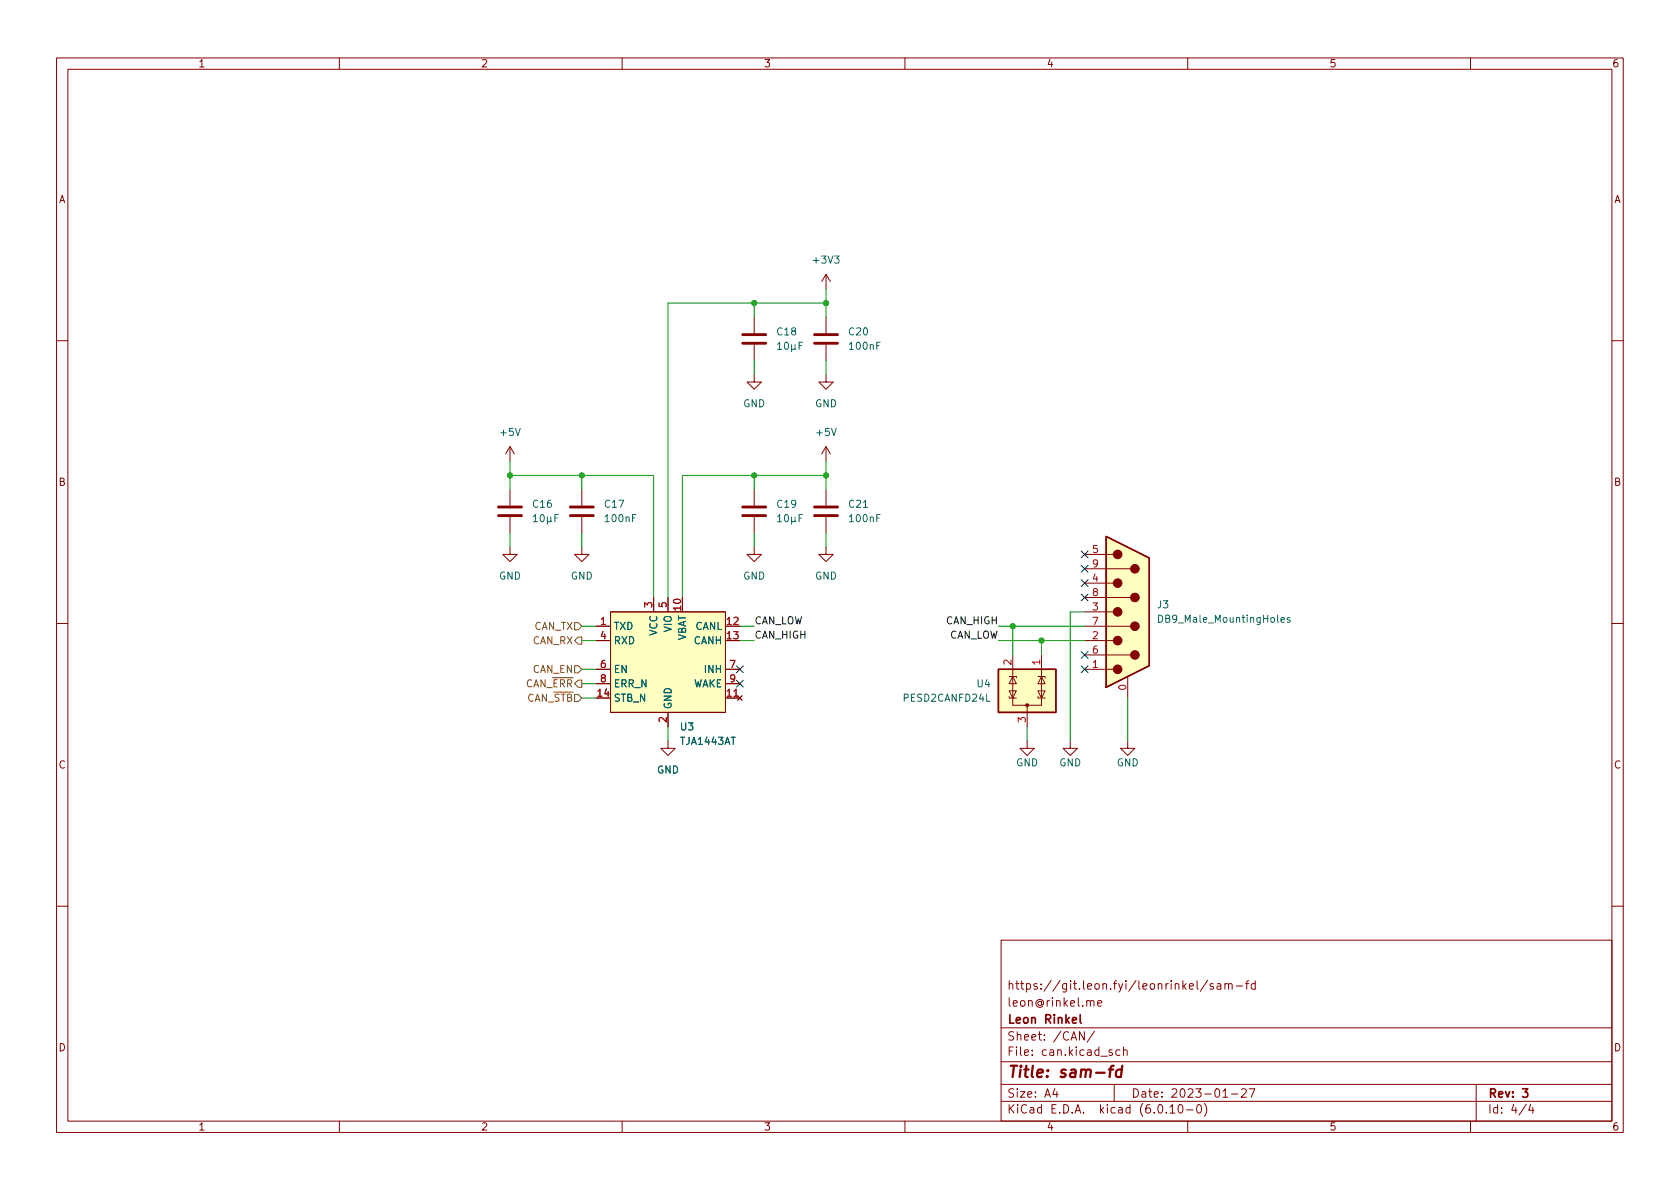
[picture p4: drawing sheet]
(kicad_sch (version 20211123) (generator eeschema)

 (paper "A4")

 (title_block
  (title "sam-fd")
  (date "2023-01-27")
  (rev "3")
  (company "Leon Rinkel")
  (comment 1 "leon@rinkel.me")
  (comment 2 "https://git.leon.fyi/leonrinkel/sam-fd"))

 (lib_symbols
  (symbol "Connector:DB9_Male_MountingHoles" (pin_names (offset 1.016) hide) (in_bom yes) (on_board yes)
   (property "Reference" "J" (id 0) (at 0 16.51 0) (effects (font (size 1.27 1.27))))
   (property "Value" "DB9_Male_MountingHoles" (id 1) (at 0 14.605 0) (effects (font (size 1.27 1.27))))
   (property "Footprint" "" (id 2) (at 0 0 0) (effects (font (size 1.27 1.27)) hide))
   (property "Datasheet" " ~" (id 3) (at 0 0 0) (effects (font (size 1.27 1.27)) hide))
   (symbol "DB9_Male_MountingHoles_0_1"
    (circle (center -1.778 -10.16) (radius 0.762) (stroke (width 0) (type default) (color 0 0 0 0)) (fill (type outline)))
    (circle (center -1.778 -5.08) (radius 0.762) (stroke (width 0) (type default) (color 0 0 0 0)) (fill (type outline)))
    (circle (center -1.778 0) (radius 0.762) (stroke (width 0) (type default) (color 0 0 0 0)) (fill (type outline)))
    (circle (center -1.778 5.08) (radius 0.762) (stroke (width 0) (type default) (color 0 0 0 0)) (fill (type outline)))
    (circle (center -1.778 10.16) (radius 0.762) (stroke (width 0) (type default) (color 0 0 0 0)) (fill (type outline)))
    (polyline (pts (xy -3.81 -10.16) (xy -2.54 -10.16)) (stroke (width 0) (type default) (color 0 0 0 0)) (fill (type none)))
    (polyline (pts (xy -3.81 -7.62) (xy 0.508 -7.62)) (stroke (width 0) (type default) (color 0 0 0 0)) (fill (type none)))
    (polyline (pts (xy -3.81 -5.08) (xy -2.54 -5.08)) (stroke (width 0) (type default) (color 0 0 0 0)) (fill (type none)))
    (polyline (pts (xy -3.81 -2.54) (xy 0.508 -2.54)) (stroke (width 0) (type default) (color 0 0 0 0)) (fill (type none)))
    (polyline (pts (xy -3.81 0) (xy -2.54 0)) (stroke (width 0) (type default) (color 0 0 0 0)) (fill (type none)))
    (polyline (pts (xy -3.81 2.54) (xy 0.508 2.54)) (stroke (width 0) (type default) (color 0 0 0 0)) (fill (type none)))
    (polyline (pts (xy -3.81 5.08) (xy -2.54 5.08)) (stroke (width 0) (type default) (color 0 0 0 0)) (fill (type none)))
    (polyline (pts (xy -3.81 7.62) (xy 0.508 7.62)) (stroke (width 0) (type default) (color 0 0 0 0)) (fill (type none)))
    (polyline (pts (xy -3.81 10.16) (xy -2.54 10.16)) (stroke (width 0) (type default) (color 0 0 0 0)) (fill (type none)))
    (polyline (pts (xy -3.81 -13.335) (xy -3.81 13.335) (xy 3.81 9.525) (xy 3.81 -9.525) (xy -3.81 -13.335)) (stroke (width 0.254) (type default) (color 0 0 0 0)) (fill (type background)))
    (circle (center 1.27 -7.62) (radius 0.762) (stroke (width 0) (type default) (color 0 0 0 0)) (fill (type outline)))
    (circle (center 1.27 -2.54) (radius 0.762) (stroke (width 0) (type default) (color 0 0 0 0)) (fill (type outline)))
    (circle (center 1.27 2.54) (radius 0.762) (stroke (width 0) (type default) (color 0 0 0 0)) (fill (type outline)))
    (circle (center 1.27 7.62) (radius 0.762) (stroke (width 0) (type default) (color 0 0 0 0)) (fill (type outline))))
   (symbol "DB9_Male_MountingHoles_1_1"
    (pin passive line (at 0 -15.24 90) (length 3.81) (name "PAD" (effects (font (size 1.27 1.27)))) (number "0" (effects (font (size 1.27 1.27)))))
    (pin passive line (at -7.62 -10.16 0) (length 3.81) (name "1" (effects (font (size 1.27 1.27)))) (number "1" (effects (font (size 1.27 1.27)))))
    (pin passive line (at -7.62 -5.08 0) (length 3.81) (name "2" (effects (font (size 1.27 1.27)))) (number "2" (effects (font (size 1.27 1.27)))))
    (pin passive line (at -7.62 0 0) (length 3.81) (name "3" (effects (font (size 1.27 1.27)))) (number "3" (effects (font (size 1.27 1.27)))))
    (pin passive line (at -7.62 5.08 0) (length 3.81) (name "4" (effects (font (size 1.27 1.27)))) (number "4" (effects (font (size 1.27 1.27)))))
    (pin passive line (at -7.62 10.16 0) (length 3.81) (name "5" (effects (font (size 1.27 1.27)))) (number "5" (effects (font (size 1.27 1.27)))))
    (pin passive line (at -7.62 -7.62 0) (length 3.81) (name "6" (effects (font (size 1.27 1.27)))) (number "6" (effects (font (size 1.27 1.27)))))
    (pin passive line (at -7.62 -2.54 0) (length 3.81) (name "7" (effects (font (size 1.27 1.27)))) (number "7" (effects (font (size 1.27 1.27)))))
    (pin passive line (at -7.62 2.54 0) (length 3.81) (name "8" (effects (font (size 1.27 1.27)))) (number "8" (effects (font (size 1.27 1.27)))))
    (pin passive line (at -7.62 7.62 0) (length 3.81) (name "9" (effects (font (size 1.27 1.27)))) (number "9" (effects (font (size 1.27 1.27)))))))
  (symbol "Device:C" (pin_numbers hide) (pin_names (offset 0.254)) (in_bom yes) (on_board yes)
   (property "Reference" "C" (id 0) (at 0.635 2.54 0) (effects (font (size 1.27 1.27)) (justify left)))
   (property "Value" "C" (id 1) (at 0.635 -2.54 0) (effects (font (size 1.27 1.27)) (justify left)))
   (property "Footprint" "" (id 2) (at 0.9652 -3.81 0) (effects (font (size 1.27 1.27)) hide))
   (property "Datasheet" "~" (id 3) (at 0 0 0) (effects (font (size 1.27 1.27)) hide))
   (symbol "C_0_1"
    (polyline (pts (xy -2.032 -0.762) (xy 2.032 -0.762)) (stroke (width 0.508) (type default) (color 0 0 0 0)) (fill (type none)))
    (polyline (pts (xy -2.032 0.762) (xy 2.032 0.762)) (stroke (width 0.508) (type default) (color 0 0 0 0)) (fill (type none))))
   (symbol "C_1_1"
    (pin passive line (at 0 3.81 270) (length 2.794) (name "~" (effects (font (size 1.27 1.27)))) (number "1" (effects (font (size 1.27 1.27)))))
    (pin passive line (at 0 -3.81 90) (length 2.794) (name "~" (effects (font (size 1.27 1.27)))) (number "2" (effects (font (size 1.27 1.27)))))))
  (symbol "power:+3V3" (power) (pin_names (offset 0)) (in_bom yes) (on_board yes)
   (property "Reference" "#PWR" (id 0) (at 0 -3.81 0) (effects (font (size 1.27 1.27)) hide))
   (property "Value" "+3V3" (id 1) (at 0 3.556 0) (effects (font (size 1.27 1.27))))
   (property "Footprint" "" (id 2) (at 0 0 0) (effects (font (size 1.27 1.27)) hide))
   (property "Datasheet" "" (id 3) (at 0 0 0) (effects (font (size 1.27 1.27)) hide))
   (symbol "+3V3_0_1"
    (polyline (pts (xy -0.762 1.27) (xy 0 2.54)) (stroke (width 0) (type default) (color 0 0 0 0)) (fill (type none)))
    (polyline (pts (xy 0 0) (xy 0 2.54)) (stroke (width 0) (type default) (color 0 0 0 0)) (fill (type none)))
    (polyline (pts (xy 0 2.54) (xy 0.762 1.27)) (stroke (width 0) (type default) (color 0 0 0 0)) (fill (type none))))
   (symbol "+3V3_1_1"
    (pin power_in line (at 0 0 90) (length 0) hide (name "+3V3" (effects (font (size 1.27 1.27)))) (number "1" (effects (font (size 1.27 1.27)))))))
  (symbol "power:+5V" (power) (pin_names (offset 0)) (in_bom yes) (on_board yes)
   (property "Reference" "#PWR" (id 0) (at 0 -3.81 0) (effects (font (size 1.27 1.27)) hide))
   (property "Value" "+5V" (id 1) (at 0 3.556 0) (effects (font (size 1.27 1.27))))
   (property "Footprint" "" (id 2) (at 0 0 0) (effects (font (size 1.27 1.27)) hide))
   (property "Datasheet" "" (id 3) (at 0 0 0) (effects (font (size 1.27 1.27)) hide))
   (symbol "+5V_0_1"
    (polyline (pts (xy -0.762 1.27) (xy 0 2.54)) (stroke (width 0) (type default) (color 0 0 0 0)) (fill (type none)))
    (polyline (pts (xy 0 0) (xy 0 2.54)) (stroke (width 0) (type default) (color 0 0 0 0)) (fill (type none)))
    (polyline (pts (xy 0 2.54) (xy 0.762 1.27)) (stroke (width 0) (type default) (color 0 0 0 0)) (fill (type none))))
   (symbol "+5V_1_1"
    (pin power_in line (at 0 0 90) (length 0) hide (name "+5V" (effects (font (size 1.27 1.27)))) (number "1" (effects (font (size 1.27 1.27)))))))
  (symbol "power:GND" (power) (pin_names (offset 0)) (in_bom yes) (on_board yes)
   (property "Reference" "#PWR" (id 0) (at 0 -6.35 0) (effects (font (size 1.27 1.27)) hide))
   (property "Value" "GND" (id 1) (at 0 -3.81 0) (effects (font (size 1.27 1.27))))
   (property "Footprint" "" (id 2) (at 0 0 0) (effects (font (size 1.27 1.27)) hide))
   (property "Datasheet" "" (id 3) (at 0 0 0) (effects (font (size 1.27 1.27)) hide))
   (symbol "GND_0_1"
    (polyline (pts (xy 0 0) (xy 0 -1.27) (xy 1.27 -1.27) (xy 0 -2.54) (xy -1.27 -1.27) (xy 0 -1.27)) (stroke (width 0) (type default) (color 0 0 0 0)) (fill (type none))))
   (symbol "GND_1_1"
    (pin power_in line (at 0 0 270) (length 0) hide (name "GND" (effects (font (size 1.27 1.27)))) (number "1" (effects (font (size 1.27 1.27)))))))
  (symbol "sam-fd:PESD2CANFD24L" (in_bom yes) (on_board yes)
   (property "Reference" "U" (id 0) (at -6.35 5.08 0) (effects (font (size 1.27 1.27))))
   (property "Value" "PESD2CANFD24L" (id 1) (at 11.43 5.08 0) (effects (font (size 1.27 1.27))))
   (property "Footprint" "Package_TO_SOT_SMD:SOT-23-3" (id 2) (at 0 -11.43 0) (effects (font (size 1.27 1.27)) hide))
   (property "Datasheet" "./datasheets/PESD2CANFD24L-T.pdf" (id 3) (at 0 -8.89 0) (effects (font (size 1.27 1.27)) hide))
   (symbol "PESD2CANFD24L_0_0"
    (pin passive line (at 0 -6.35 90) (length 2.54) (name "" (effects (font (size 1.27 1.27)))) (number "3" (effects (font (size 1.27 1.27))))))
   (symbol "PESD2CANFD24L_0_1"
    (rectangle (start -5.08 3.81) (end 5.08 -3.81) (stroke (width 0.254) (type default) (color 0 0 0 0)) (fill (type background)))
    (circle (center 0 -2.54) (radius 0.254) (stroke (width 0) (type default) (color 0 0 0 0)) (fill (type outline)))
    (polyline (pts (xy -2.54 -2.54) (xy -2.54 -1.27)) (stroke (width 0) (type default) (color 0 0 0 0)) (fill (type none)))
    (polyline (pts (xy -2.54 -2.54) (xy 2.54 -2.54)) (stroke (width 0) (type default) (color 0 0 0 0)) (fill (type none)))
    (polyline (pts (xy -2.54 2.54) (xy -2.54 -1.27)) (stroke (width 0) (type default) (color 0 0 0 0)) (fill (type none)))
    (polyline (pts (xy -2.54 3.81) (xy -2.54 2.54)) (stroke (width 0) (type default) (color 0 0 0 0)) (fill (type none)))
    (polyline (pts (xy 0 -2.54) (xy 0 -3.81)) (stroke (width 0) (type default) (color 0 0 0 0)) (fill (type none)))
    (polyline (pts (xy 2.54 -2.54) (xy 2.54 -1.27)) (stroke (width 0) (type default) (color 0 0 0 0)) (fill (type none)))
    (polyline (pts (xy 2.54 2.54) (xy 2.54 -1.27)) (stroke (width 0) (type default) (color 0 0 0 0)) (fill (type none)))
    (polyline (pts (xy 2.54 3.81) (xy 2.54 2.54)) (stroke (width 0) (type default) (color 0 0 0 0)) (fill (type none)))
    (polyline (pts (xy -3.175 -1.016) (xy -3.175 -1.27) (xy -1.905 -1.27)) (stroke (width 0) (type default) (color 0 0 0 0)) (fill (type none)))
    (polyline (pts (xy -3.175 2.54) (xy -1.905 2.54) (xy -1.905 2.286)) (stroke (width 0) (type default) (color 0 0 0 0)) (fill (type none)))
    (polyline (pts (xy 1.905 -1.016) (xy 1.905 -1.27) (xy 3.175 -1.27)) (stroke (width 0) (type default) (color 0 0 0 0)) (fill (type none)))
    (polyline (pts (xy 1.905 2.54) (xy 3.175 2.54) (xy 3.175 2.286)) (stroke (width 0) (type default) (color 0 0 0 0)) (fill (type none)))
    (polyline (pts (xy -2.54 -1.27) (xy -3.175 0) (xy -1.905 0) (xy -2.54 -1.27)) (stroke (width 0) (type default) (color 0 0 0 0)) (fill (type none)))
    (polyline (pts (xy -2.54 2.54) (xy -1.905 1.27) (xy -3.175 1.27) (xy -2.54 2.54)) (stroke (width 0) (type default) (color 0 0 0 0)) (fill (type none)))
    (polyline (pts (xy 2.54 -1.27) (xy 1.905 0) (xy 3.175 0) (xy 2.54 -1.27)) (stroke (width 0) (type default) (color 0 0 0 0)) (fill (type none)))
    (polyline (pts (xy 2.54 2.54) (xy 3.175 1.27) (xy 1.905 1.27) (xy 2.54 2.54)) (stroke (width 0) (type default) (color 0 0 0 0)) (fill (type none))))
   (symbol "PESD2CANFD24L_1_1"
    (pin passive line (at 2.54 6.35 270) (length 2.54) (name "" (effects (font (size 1.27 1.27)))) (number "1" (effects (font (size 1.27 1.27)))))
    (pin passive line (at -2.54 6.35 270) (length 2.54) (name "" (effects (font (size 1.27 1.27)))) (number "2" (effects (font (size 1.27 1.27)))))))
  (symbol "sam-fd:TJA1443AT" (in_bom yes) (on_board yes)
   (property "Reference" "U" (id 0) (at -8.89 10.16 0) (effects (font (size 1.27 1.27))))
   (property "Value" "TJA1443AT" (id 1) (at 8.89 10.16 0) (effects (font (size 1.27 1.27))))
   (property "Footprint" "Package_SO:SO-14_3.9x8.65mm_P1.27mm" (id 2) (at 0 -16.51 0) (effects (font (size 1.27 1.27)) hide))
   (property "Datasheet" "./datasheets/TJA1443.pdf" (id 3) (at 0 -13.97 0) (effects (font (size 1.27 1.27)) hide))
   (symbol "TJA1443AT_0_0"
    (pin input line (at -12.7 6.35 0) (length 2.54) (name "TXD" (effects (font (size 1.27 1.27)))) (number "1" (effects (font (size 1.27 1.27)))))
    (pin power_in line (at 2.54 11.43 270) (length 2.54) (name "VBAT" (effects (font (size 1.27 1.27)))) (number "10" (effects (font (size 1.27 1.27)))))
    (pin no_connect line (at 12.7 -6.35 180) (length 2.54) (name "" (effects (font (size 1.27 1.27)))) (number "11" (effects (font (size 1.27 1.27)))))
    (pin bidirectional line (at 12.7 6.35 180) (length 2.54) (name "CANL" (effects (font (size 1.27 1.27)))) (number "12" (effects (font (size 1.27 1.27)))))
    (pin bidirectional line (at 12.7 3.81 180) (length 2.54) (name "CANH" (effects (font (size 1.27 1.27)))) (number "13" (effects (font (size 1.27 1.27)))))
    (pin input line (at -12.7 -6.35 0) (length 2.54) (name "STB_N" (effects (font (size 1.27 1.27)))) (number "14" (effects (font (size 1.27 1.27)))))
    (pin power_in line (at 0 -11.43 90) (length 2.54) (name "GND" (effects (font (size 1.27 1.27)))) (number "2" (effects (font (size 1.27 1.27)))))
    (pin power_in line (at -2.54 11.43 270) (length 2.54) (name "VCC" (effects (font (size 1.27 1.27)))) (number "3" (effects (font (size 1.27 1.27)))))
    (pin output line (at -12.7 3.81 0) (length 2.54) (name "RXD" (effects (font (size 1.27 1.27)))) (number "4" (effects (font (size 1.27 1.27)))))
    (pin power_in line (at 0 11.43 270) (length 2.54) (name "VIO" (effects (font (size 1.27 1.27)))) (number "5" (effects (font (size 1.27 1.27)))))
    (pin input line (at -12.7 -1.27 0) (length 2.54) (name "EN" (effects (font (size 1.27 1.27)))) (number "6" (effects (font (size 1.27 1.27)))))
    (pin output line (at 12.7 -1.27 180) (length 2.54) (name "INH" (effects (font (size 1.27 1.27)))) (number "7" (effects (font (size 1.27 1.27)))))
    (pin output line (at -12.7 -3.81 0) (length 2.54) (name "ERR_N" (effects (font (size 1.27 1.27)))) (number "8" (effects (font (size 1.27 1.27)))))
    (pin input line (at 12.7 -3.81 180) (length 2.54) (name "WAKE" (effects (font (size 1.27 1.27)))) (number "9" (effects (font (size 1.27 1.27))))))
   (symbol "TJA1443AT_0_1"
    (rectangle (start -10.16 8.89) (end 10.16 -8.89) (stroke (width 0) (type default) (color 0 0 0 0)) (fill (type background))))))

 (junction (at 133.35 83.82) (diameter 0) (color 0 0 0 0))
 (junction (at 179.07 110.49) (diameter 0) (color 0 0 0 0))
 (junction (at 184.15 113.03) (diameter 0) (color 0 0 0 0))
 (junction (at 146.05 53.34) (diameter 0) (color 0 0 0 0))
 (junction (at 146.05 83.82) (diameter 0) (color 0 0 0 0))
 (junction (at 102.87 83.82) (diameter 0) (color 0 0 0 0))
 (junction (at 133.35 53.34) (diameter 0) (color 0 0 0 0))
 (junction (at 90.17 83.82) (diameter 0) (color 0 0 0 0))

 (no_connect (at 130.81 118.11))
 (no_connect (at 130.81 120.65))
 (no_connect (at 191.77 102.87))
 (no_connect (at 191.77 115.57))
 (no_connect (at 191.77 105.41))
 (no_connect (at 191.77 97.79))
 (no_connect (at 191.77 100.33))
 (no_connect (at 191.77 118.11))

 (wire (pts (xy 102.87 83.82) (xy 102.87 86.36)) (stroke (width 0) (type default) (color 0 0 0 0)))
 (wire (pts (xy 102.87 118.11) (xy 105.41 118.11)) (stroke (width 0) (type default) (color 0 0 0 0)))
 (wire (pts (xy 90.17 83.82) (xy 102.87 83.82)) (stroke (width 0) (type default) (color 0 0 0 0)))
 (wire (pts (xy 133.35 93.98) (xy 133.35 96.52)) (stroke (width 0) (type default) (color 0 0 0 0)))
 (wire (pts (xy 90.17 81.28) (xy 90.17 83.82)) (stroke (width 0) (type default) (color 0 0 0 0)))
 (wire (pts (xy 102.87 93.98) (xy 102.87 96.52)) (stroke (width 0) (type default) (color 0 0 0 0)))
 (wire (pts (xy 118.11 53.34) (xy 118.11 105.41)) (stroke (width 0) (type default) (color 0 0 0 0)))
 (wire (pts (xy 120.65 83.82) (xy 120.65 105.41)) (stroke (width 0) (type default) (color 0 0 0 0)))
 (wire (pts (xy 146.05 93.98) (xy 146.05 96.52)) (stroke (width 0) (type default) (color 0 0 0 0)))
 (wire (pts (xy 102.87 110.49) (xy 105.41 110.49)) (stroke (width 0) (type default) (color 0 0 0 0)))
 (wire (pts (xy 179.07 110.49) (xy 191.77 110.49)) (stroke (width 0) (type default) (color 0 0 0 0)))
 (wire (pts (xy 191.77 107.95) (xy 189.23 107.95)) (stroke (width 0) (type default) (color 0 0 0 0)))
 (wire (pts (xy 133.35 53.34) (xy 133.35 55.88)) (stroke (width 0) (type default) (color 0 0 0 0)))
 (wire (pts (xy 179.07 115.57) (xy 179.07 110.49)) (stroke (width 0) (type default) (color 0 0 0 0)))
 (wire (pts (xy 176.53 110.49) (xy 179.07 110.49)) (stroke (width 0) (type default) (color 0 0 0 0)))
 (wire (pts (xy 130.81 113.03) (xy 133.35 113.03)) (stroke (width 0) (type default) (color 0 0 0 0)))
 (wire (pts (xy 115.57 83.82) (xy 115.57 105.41)) (stroke (width 0) (type default) (color 0 0 0 0)))
 (wire (pts (xy 146.05 50.8) (xy 146.05 53.34)) (stroke (width 0) (type default) (color 0 0 0 0)))
 (wire (pts (xy 118.11 53.34) (xy 133.35 53.34)) (stroke (width 0) (type default) (color 0 0 0 0)))
 (wire (pts (xy 146.05 53.34) (xy 133.35 53.34)) (stroke (width 0) (type default) (color 0 0 0 0)))
 (wire (pts (xy 184.15 113.03) (xy 184.15 115.57)) (stroke (width 0) (type default) (color 0 0 0 0)))
 (wire (pts (xy 146.05 63.5) (xy 146.05 66.04)) (stroke (width 0) (type default) (color 0 0 0 0)))
 (wire (pts (xy 146.05 55.88) (xy 146.05 53.34)) (stroke (width 0) (type default) (color 0 0 0 0)))
 (wire (pts (xy 130.81 110.49) (xy 133.35 110.49)) (stroke (width 0) (type default) (color 0 0 0 0)))
 (wire (pts (xy 146.05 81.28) (xy 146.05 83.82)) (stroke (width 0) (type default) (color 0 0 0 0)))
 (wire (pts (xy 90.17 93.98) (xy 90.17 96.52)) (stroke (width 0) (type default) (color 0 0 0 0)))
 (wire (pts (xy 133.35 83.82) (xy 120.65 83.82)) (stroke (width 0) (type default) (color 0 0 0 0)))
 (wire (pts (xy 133.35 63.5) (xy 133.35 66.04)) (stroke (width 0) (type default) (color 0 0 0 0)))
 (wire (pts (xy 181.61 128.27) (xy 181.61 130.81)) (stroke (width 0) (type default) (color 0 0 0 0)))
 (wire (pts (xy 102.87 83.82) (xy 115.57 83.82)) (stroke (width 0) (type default) (color 0 0 0 0)))
 (wire (pts (xy 199.39 123.19) (xy 199.39 130.81)) (stroke (width 0) (type default) (color 0 0 0 0)))
 (wire (pts (xy 184.15 113.03) (xy 191.77 113.03)) (stroke (width 0) (type default) (color 0 0 0 0)))
 (wire (pts (xy 102.87 113.03) (xy 105.41 113.03)) (stroke (width 0) (type default) (color 0 0 0 0)))
 (wire (pts (xy 189.23 107.95) (xy 189.23 130.81)) (stroke (width 0) (type default) (color 0 0 0 0)))
 (wire (pts (xy 118.11 128.27) (xy 118.11 130.81)) (stroke (width 0) (type default) (color 0 0 0 0)))
 (wire (pts (xy 176.53 113.03) (xy 184.15 113.03)) (stroke (width 0) (type default) (color 0 0 0 0)))
 (wire (pts (xy 90.17 83.82) (xy 90.17 86.36)) (stroke (width 0) (type default) (color 0 0 0 0)))
 (wire (pts (xy 133.35 83.82) (xy 133.35 86.36)) (stroke (width 0) (type default) (color 0 0 0 0)))
 (wire (pts (xy 102.87 123.19) (xy 105.41 123.19)) (stroke (width 0) (type default) (color 0 0 0 0)))
 (wire (pts (xy 102.87 120.65) (xy 105.41 120.65)) (stroke (width 0) (type default) (color 0 0 0 0)))
 (wire (pts (xy 146.05 86.36) (xy 146.05 83.82)) (stroke (width 0) (type default) (color 0 0 0 0)))
 (wire (pts (xy 146.05 83.82) (xy 133.35 83.82)) (stroke (width 0) (type default) (color 0 0 0 0)))

 (label "CAN_LOW" (at 176.53 113.03 180) (effects (font (size 1.27 1.27)) (justify right bottom)))
 (label "CAN_HIGH" (at 176.53 110.49 180) (effects (font (size 1.27 1.27)) (justify right bottom)))
 (label "CAN_LOW" (at 133.35 110.49 0) (effects (font (size 1.27 1.27)) (justify left bottom)))
 (label "CAN_HIGH" (at 133.35 113.03 0) (effects (font (size 1.27 1.27)) (justify left bottom)))

 (hierarchical_label "CAN_EN" (shape input) (at 102.87 118.11 180) (effects (font (size 1.27 1.27)) (justify right)))
 (hierarchical_label "CAN_~{STB}" (shape input) (at 102.87 123.19 180) (effects (font (size 1.27 1.27)) (justify right)))
 (hierarchical_label "CAN_~{ERR}" (shape output) (at 102.87 120.65 180) (effects (font (size 1.27 1.27)) (justify right)))
 (hierarchical_label "CAN_TX" (shape input) (at 102.87 110.49 180) (effects (font (size 1.27 1.27)) (justify right)))
 (hierarchical_label "CAN_RX" (shape output) (at 102.87 113.03 180) (effects (font (size 1.27 1.27)) (justify right)))

 (symbol (lib_id "power:GND") (at 199.39 130.81 0) (unit 1) (in_bom yes) (on_board yes)
  (property "Reference" "#PWR0152" (id 0) (at 199.39 137.16 0) (effects (font (size 1.27 1.27)) hide))
  (property "Value" "GND" (id 1) (at 199.39 134.62 0))
  (property "Footprint" "" (id 2) (at 199.39 130.81 0) (effects (font (size 1.27 1.27)) hide))
  (property "Datasheet" "" (id 3) (at 199.39 130.81 0) (effects (font (size 1.27 1.27)) hide)) (pin "1"))

 (symbol (lib_id "power:GND") (at 146.05 96.52 0) (unit 1) (in_bom yes) (on_board yes) (fields_autoplaced)
  (property "Reference" "#PWR0147" (id 0) (at 146.05 102.87 0) (effects (font (size 1.27 1.27)) hide))
  (property "Value" "GND" (id 1) (at 146.05 101.6 0))
  (property "Footprint" "" (id 2) (at 146.05 96.52 0) (effects (font (size 1.27 1.27)) hide))
  (property "Datasheet" "" (id 3) (at 146.05 96.52 0) (effects (font (size 1.27 1.27)) hide)) (pin "1"))

 (symbol (lib_id "Device:C") (at 133.35 90.17 0) (unit 1) (in_bom yes) (on_board yes) (fields_autoplaced)
  (property "Reference" "C19" (id 0) (at 137.16 88.8999 0) (effects (font (size 1.27 1.27)) (justify left)))
  (property "Value" "10µF" (id 1) (at 137.16 91.4399 0) (effects (font (size 1.27 1.27)) (justify left)))
  (property "Footprint" "Capacitor_SMD:C_0603_1608Metric" (id 2) (at 134.3152 93.98 0) (effects (font (size 1.27 1.27)) hide))
  (property "Datasheet" "./datasheets/GRM188Z71A106KA73_01A-1986029.pdf" (id 3) (at 133.35 90.17 0) (effects (font (size 1.27 1.27)) hide))
  (property "Mfr." "Murata Electronics" (id 4) (at 133.35 90.17 0) (effects (font (size 1.27 1.27)) hide))
  (property "Mfr. No" "GRM188Z71A106KA73D" (id 5) (at 133.35 90.17 0) (effects (font (size 1.27 1.27)) hide))
  (property "Mouser No" "81-GRM188Z71A106KA3D" (id 6) (at 133.35 90.17 0) (effects (font (size 1.27 1.27)) hide)) (pin "1") (pin "2"))

 (symbol (lib_id "sam-fd:PESD2CANFD24L") (at 181.61 121.92 0) (unit 1) (in_bom yes) (on_board yes) (fields_autoplaced)
  (property "Reference" "U4" (id 0) (at 175.26 120.6499 0) (effects (font (size 1.27 1.27)) (justify right)))
  (property "Value" "PESD2CANFD24L" (id 1) (at 175.26 123.1899 0) (effects (font (size 1.27 1.27)) (justify right)))
  (property "Footprint" "Package_TO_SOT_SMD:SOT-23-3" (id 2) (at 181.61 133.35 0) (effects (font (size 1.27 1.27)) hide))
  (property "Datasheet" "./datasheets/PESD2CANFD24L_T-1892242.pdf" (id 3) (at 181.61 130.81 0) (effects (font (size 1.27 1.27)) hide))
  (property "Mfr." "Nexperia" (id 4) (at 181.61 121.92 0) (effects (font (size 1.27 1.27)) hide))
  (property "Mfr. No" "PESD2CANFD24L-TR" (id 5) (at 181.61 121.92 0) (effects (font (size 1.27 1.27)) hide))
  (property "Mouser No" "771-PESD2CANFD24L-TR" (id 6) (at 181.61 121.92 0) (effects (font (size 1.27 1.27)) hide)) (pin "3") (pin "1") (pin "2"))

 (symbol (lib_id "Device:C") (at 102.87 90.17 0) (unit 1) (in_bom yes) (on_board yes) (fields_autoplaced)
  (property "Reference" "C17" (id 0) (at 106.68 88.8999 0) (effects (font (size 1.27 1.27)) (justify left)))
  (property "Value" "100nF" (id 1) (at 106.68 91.4399 0) (effects (font (size 1.27 1.27)) (justify left)))
  (property "Footprint" "Capacitor_SMD:C_0402_1005Metric" (id 2) (at 103.8352 93.98 0) (effects (font (size 1.27 1.27)) hide))
  (property "Datasheet" "./datasheets/GRM155R71A104KA01_01A-1983947.pdf" (id 3) (at 102.87 90.17 0) (effects (font (size 1.27 1.27)) hide))
  (property "Mfr." "Murata Electronics" (id 4) (at 102.87 90.17 0) (effects (font (size 1.27 1.27)) hide))
  (property "Mfr. No" "GRM155R71A104KA01D" (id 5) (at 102.87 90.17 0) (effects (font (size 1.27 1.27)) hide))
  (property "Mouser No" "81-GRM155R71A104KA1D" (id 6) (at 102.87 90.17 0) (effects (font (size 1.27 1.27)) hide)) (pin "1") (pin "2"))

 (symbol (lib_id "sam-fd:TJA1443AT") (at 118.11 116.84 0) (unit 1) (in_bom yes) (on_board yes) (fields_autoplaced)
  (property "Reference" "U3" (id 0) (at 120.1294 128.27 0) (effects (font (size 1.27 1.27)) (justify left)))
  (property "Value" "TJA1443AT" (id 1) (at 120.1294 130.81 0) (effects (font (size 1.27 1.27)) (justify left)))
  (property "Footprint" "Package_SO:SO-14_3.9x8.65mm_P1.27mm" (id 2) (at 118.11 133.35 0) (effects (font (size 1.27 1.27)) hide))
  (property "Datasheet" "./datasheets/TJA1443-1949290.pdf" (id 3) (at 118.11 130.81 0) (effects (font (size 1.27 1.27)) hide))
  (property "Mfr." "NXP Semiconductors" (id 4) (at 118.11 116.84 0) (effects (font (size 1.27 1.27)) hide))
  (property "Mfr. No" "TJA1443AT/0Z" (id 5) (at 118.11 116.84 0) (effects (font (size 1.27 1.27)) hide))
  (property "Mouser No" "771-TJA1443AT/0Z" (id 6) (at 118.11 116.84 0) (effects (font (size 1.27 1.27)) hide)) (pin "1") (pin "10") (pin "11") (pin "12") (pin "13") (pin "14") (pin "2") (pin "3") (pin "4") (pin "5") (pin "6") (pin "7") (pin "8") (pin "9"))

 (symbol (lib_id "power:GND") (at 102.87 96.52 0) (unit 1) (in_bom yes) (on_board yes) (fields_autoplaced)
  (property "Reference" "#PWR0149" (id 0) (at 102.87 102.87 0) (effects (font (size 1.27 1.27)) hide))
  (property "Value" "GND" (id 1) (at 102.87 101.6 0))
  (property "Footprint" "" (id 2) (at 102.87 96.52 0) (effects (font (size 1.27 1.27)) hide))
  (property "Datasheet" "" (id 3) (at 102.87 96.52 0) (effects (font (size 1.27 1.27)) hide)) (pin "1"))

 (symbol (lib_id "power:GND") (at 133.35 66.04 0) (unit 1) (in_bom yes) (on_board yes) (fields_autoplaced)
  (property "Reference" "#PWR0141" (id 0) (at 133.35 72.39 0) (effects (font (size 1.27 1.27)) hide))
  (property "Value" "GND" (id 1) (at 133.35 71.12 0))
  (property "Footprint" "" (id 2) (at 133.35 66.04 0) (effects (font (size 1.27 1.27)) hide))
  (property "Datasheet" "" (id 3) (at 133.35 66.04 0) (effects (font (size 1.27 1.27)) hide)) (pin "1"))

 (symbol (lib_id "power:GND") (at 181.61 130.81 0) (unit 1) (in_bom yes) (on_board yes)
  (property "Reference" "#PWR0145" (id 0) (at 181.61 137.16 0) (effects (font (size 1.27 1.27)) hide))
  (property "Value" "GND" (id 1) (at 181.61 134.62 0))
  (property "Footprint" "" (id 2) (at 181.61 130.81 0) (effects (font (size 1.27 1.27)) hide))
  (property "Datasheet" "" (id 3) (at 181.61 130.81 0) (effects (font (size 1.27 1.27)) hide)) (pin "1"))

 (symbol (lib_id "power:+5V") (at 146.05 81.28 0) (unit 1) (in_bom yes) (on_board yes) (fields_autoplaced)
  (property "Reference" "#PWR0140" (id 0) (at 146.05 85.09 0) (effects (font (size 1.27 1.27)) hide))
  (property "Value" "+5V" (id 1) (at 146.05 76.2 0))
  (property "Footprint" "" (id 2) (at 146.05 81.28 0) (effects (font (size 1.27 1.27)) hide))
  (property "Datasheet" "" (id 3) (at 146.05 81.28 0) (effects (font (size 1.27 1.27)) hide)) (pin "1"))

 (symbol (lib_id "Connector:DB9_Male_MountingHoles") (at 199.39 107.95 0) (unit 1) (in_bom yes) (on_board yes) (fields_autoplaced)
  (property "Reference" "J3" (id 0) (at 204.47 106.6799 0) (effects (font (size 1.27 1.27)) (justify left)))
  (property "Value" "DB9_Male_MountingHoles" (id 1) (at 204.47 109.2199 0) (effects (font (size 1.27 1.27)) (justify left)))
  (property "Footprint" "Connector_Dsub:DSUB-9_Male_Horizontal_P2.77x2.84mm_EdgePinOffset9.90mm_Housed_MountingHolesOffset11.32mm" (id 2) (at 199.39 107.95 0) (effects (font (size 1.27 1.27)) hide))
  (property "Datasheet" "./datasheets/io_dsub_brochure.pdf" (id 3) (at 199.39 107.95 0) (effects (font (size 1.27 1.27)) hide))
  (property "Mouser No" "649-D09P33E6RV09LF" (id 4) (at 199.39 107.95 0) (effects (font (size 1.27 1.27)) hide))
  (property "Mfr. No" "D09P33E6RV09LF" (id 5) (at 199.39 107.95 0) (effects (font (size 1.27 1.27)) hide))
  (property "Mfr." "Amphenol FCI" (id 6) (at 199.39 107.95 0) (effects (font (size 1.27 1.27)) hide)) (pin "0") (pin "1") (pin "2") (pin "3") (pin "4") (pin "5") (pin "6") (pin "7") (pin "8") (pin "9"))

 (symbol (lib_id "Device:C") (at 133.35 59.69 0) (unit 1) (in_bom yes) (on_board yes) (fields_autoplaced)
  (property "Reference" "C18" (id 0) (at 137.16 58.4199 0) (effects (font (size 1.27 1.27)) (justify left)))
  (property "Value" "10µF" (id 1) (at 137.16 60.9599 0) (effects (font (size 1.27 1.27)) (justify left)))
  (property "Footprint" "Capacitor_SMD:C_0603_1608Metric" (id 2) (at 134.3152 63.5 0) (effects (font (size 1.27 1.27)) hide))
  (property "Datasheet" "./datasheets/GRM188Z71A106KA73_01A-1986029.pdf" (id 3) (at 133.35 59.69 0) (effects (font (size 1.27 1.27)) hide))
  (property "Mfr." "Murata Electronics" (id 4) (at 133.35 59.69 0) (effects (font (size 1.27 1.27)) hide))
  (property "Mfr. No" "GRM188Z71A106KA73D" (id 5) (at 133.35 59.69 0) (effects (font (size 1.27 1.27)) hide))
  (property "Mouser No" "81-GRM188Z71A106KA3D" (id 6) (at 133.35 59.69 0) (effects (font (size 1.27 1.27)) hide)) (pin "1") (pin "2"))

 (symbol (lib_id "power:+5V") (at 90.17 81.28 0) (unit 1) (in_bom yes) (on_board yes) (fields_autoplaced)
  (property "Reference" "#PWR0151" (id 0) (at 90.17 85.09 0) (effects (font (size 1.27 1.27)) hide))
  (property "Value" "+5V" (id 1) (at 90.17 76.2 0))
  (property "Footprint" "" (id 2) (at 90.17 81.28 0) (effects (font (size 1.27 1.27)) hide))
  (property "Datasheet" "" (id 3) (at 90.17 81.28 0) (effects (font (size 1.27 1.27)) hide)) (pin "1"))

 (symbol (lib_id "power:GND") (at 133.35 96.52 0) (unit 1) (in_bom yes) (on_board yes) (fields_autoplaced)
  (property "Reference" "#PWR0148" (id 0) (at 133.35 102.87 0) (effects (font (size 1.27 1.27)) hide))
  (property "Value" "GND" (id 1) (at 133.35 101.6 0))
  (property "Footprint" "" (id 2) (at 133.35 96.52 0) (effects (font (size 1.27 1.27)) hide))
  (property "Datasheet" "" (id 3) (at 133.35 96.52 0) (effects (font (size 1.27 1.27)) hide)) (pin "1"))

 (symbol (lib_id "power:GND") (at 189.23 130.81 0) (unit 1) (in_bom yes) (on_board yes)
  (property "Reference" "#PWR0144" (id 0) (at 189.23 137.16 0) (effects (font (size 1.27 1.27)) hide))
  (property "Value" "GND" (id 1) (at 189.23 134.62 0))
  (property "Footprint" "" (id 2) (at 189.23 130.81 0) (effects (font (size 1.27 1.27)) hide))
  (property "Datasheet" "" (id 3) (at 189.23 130.81 0) (effects (font (size 1.27 1.27)) hide)) (pin "1"))

 (symbol (lib_id "power:GND") (at 118.11 130.81 0) (unit 1) (in_bom yes) (on_board yes) (fields_autoplaced)
  (property "Reference" "#PWR0146" (id 0) (at 118.11 137.16 0) (effects (font (size 1.27 1.27)) hide))
  (property "Value" "GND" (id 1) (at 118.11 135.89 0))
  (property "Footprint" "" (id 2) (at 118.11 130.81 0) (effects (font (size 1.27 1.27)) hide))
  (property "Datasheet" "" (id 3) (at 118.11 130.81 0) (effects (font (size 1.27 1.27)) hide)) (pin "1"))

 (symbol (lib_id "power:+3V3") (at 146.05 50.8 0) (unit 1) (in_bom yes) (on_board yes) (fields_autoplaced)
  (property "Reference" "#PWR0143" (id 0) (at 146.05 54.61 0) (effects (font (size 1.27 1.27)) hide))
  (property "Value" "+3V3" (id 1) (at 146.05 45.72 0))
  (property "Footprint" "" (id 2) (at 146.05 50.8 0) (effects (font (size 1.27 1.27)) hide))
  (property "Datasheet" "" (id 3) (at 146.05 50.8 0) (effects (font (size 1.27 1.27)) hide)) (pin "1"))

 (symbol (lib_id "Device:C") (at 146.05 59.69 0) (unit 1) (in_bom yes) (on_board yes) (fields_autoplaced)
  (property "Reference" "C20" (id 0) (at 149.86 58.4199 0) (effects (font (size 1.27 1.27)) (justify left)))
  (property "Value" "100nF" (id 1) (at 149.86 60.9599 0) (effects (font (size 1.27 1.27)) (justify left)))
  (property "Footprint" "Capacitor_SMD:C_0402_1005Metric" (id 2) (at 147.0152 63.5 0) (effects (font (size 1.27 1.27)) hide))
  (property "Datasheet" "./datasheets/GRM155R71A104KA01_01A-1983947.pdf" (id 3) (at 146.05 59.69 0) (effects (font (size 1.27 1.27)) hide))
  (property "Mfr." "Murata Electronics" (id 4) (at 146.05 59.69 0) (effects (font (size 1.27 1.27)) hide))
  (property "Mfr. No" "GRM155R71A104KA01D" (id 5) (at 146.05 59.69 0) (effects (font (size 1.27 1.27)) hide))
  (property "Mouser No" "81-GRM155R71A104KA1D" (id 6) (at 146.05 59.69 0) (effects (font (size 1.27 1.27)) hide)) (pin "1") (pin "2"))

 (symbol (lib_id "power:GND") (at 90.17 96.52 0) (unit 1) (in_bom yes) (on_board yes) (fields_autoplaced)
  (property "Reference" "#PWR0150" (id 0) (at 90.17 102.87 0) (effects (font (size 1.27 1.27)) hide))
  (property "Value" "GND" (id 1) (at 90.17 101.6 0))
  (property "Footprint" "" (id 2) (at 90.17 96.52 0) (effects (font (size 1.27 1.27)) hide))
  (property "Datasheet" "" (id 3) (at 90.17 96.52 0) (effects (font (size 1.27 1.27)) hide)) (pin "1"))

 (symbol (lib_id "power:GND") (at 146.05 66.04 0) (unit 1) (in_bom yes) (on_board yes) (fields_autoplaced)
  (property "Reference" "#PWR0142" (id 0) (at 146.05 72.39 0) (effects (font (size 1.27 1.27)) hide))
  (property "Value" "GND" (id 1) (at 146.05 71.12 0))
  (property "Footprint" "" (id 2) (at 146.05 66.04 0) (effects (font (size 1.27 1.27)) hide))
  (property "Datasheet" "" (id 3) (at 146.05 66.04 0) (effects (font (size 1.27 1.27)) hide)) (pin "1"))

 (symbol (lib_id "Device:C") (at 90.17 90.17 0) (unit 1) (in_bom yes) (on_board yes) (fields_autoplaced)
  (property "Reference" "C16" (id 0) (at 93.98 88.8999 0) (effects (font (size 1.27 1.27)) (justify left)))
  (property "Value" "10µF" (id 1) (at 93.98 91.4399 0) (effects (font (size 1.27 1.27)) (justify left)))
  (property "Footprint" "Capacitor_SMD:C_0603_1608Metric" (id 2) (at 91.1352 93.98 0) (effects (font (size 1.27 1.27)) hide))
  (property "Datasheet" "./datasheets/GRM188Z71A106KA73_01A-1986029.pdf" (id 3) (at 90.17 90.17 0) (effects (font (size 1.27 1.27)) hide))
  (property "Mfr." "Murata Electronics" (id 4) (at 90.17 90.17 0) (effects (font (size 1.27 1.27)) hide))
  (property "Mfr. No" "GRM188Z71A106KA73D" (id 5) (at 90.17 90.17 0) (effects (font (size 1.27 1.27)) hide))
  (property "Mouser No" "81-GRM188Z71A106KA3D" (id 6) (at 90.17 90.17 0) (effects (font (size 1.27 1.27)) hide)) (pin "1") (pin "2"))

 (symbol (lib_id "Device:C") (at 146.05 90.17 0) (unit 1) (in_bom yes) (on_board yes) (fields_autoplaced)
  (property "Reference" "C21" (id 0) (at 149.86 88.8999 0) (effects (font (size 1.27 1.27)) (justify left)))
  (property "Value" "100nF" (id 1) (at 149.86 91.4399 0) (effects (font (size 1.27 1.27)) (justify left)))
  (property "Footprint" "Capacitor_SMD:C_0402_1005Metric" (id 2) (at 147.0152 93.98 0) (effects (font (size 1.27 1.27)) hide))
  (property "Datasheet" "./datasheets/GRM155R71A104KA01_01A-1983947.pdf" (id 3) (at 146.05 90.17 0) (effects (font (size 1.27 1.27)) hide))
  (property "Mfr." "Murata Electronics" (id 4) (at 146.05 90.17 0) (effects (font (size 1.27 1.27)) hide))
  (property "Mfr. No" "GRM155R71A104KA01D" (id 5) (at 146.05 90.17 0) (effects (font (size 1.27 1.27)) hide))
  (property "Mouser No" "81-GRM155R71A104KA1D" (id 6) (at 146.05 90.17 0) (effects (font (size 1.27 1.27)) hide)) (pin "1") (pin "2")))
